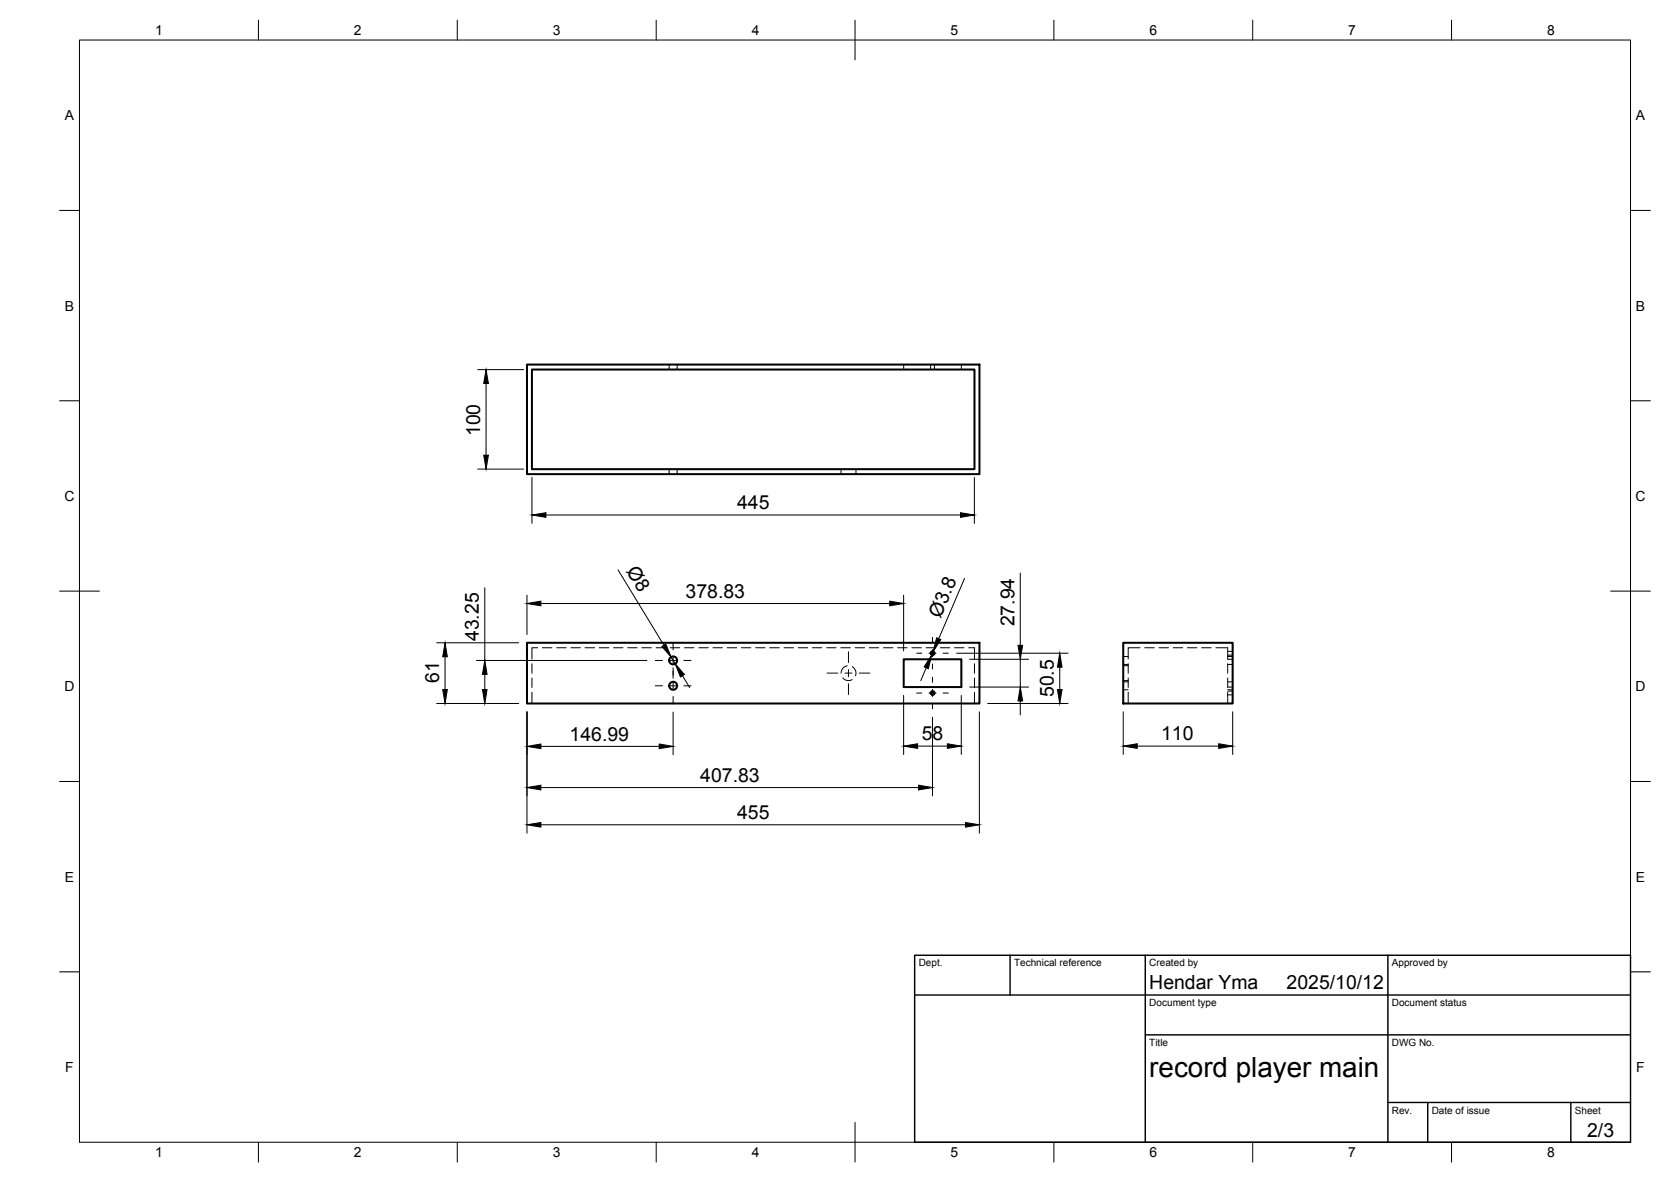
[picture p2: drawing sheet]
<svg xmlns="http://www.w3.org/2000/svg" width="420mm" height="297mm" viewBox="0 0 420 297" stroke-linecap="round" stroke-linejoin="round" font-family="sans-serif">
<!-- layer: Visible -->
<g fill="none" stroke="#000" stroke-width=".51">
<path d="M132.5 91.6h113.8v27.6h-113.8zM133.8 92.9h111.2v25h-111.2zM132.5 161.5h113.8v15.3h-113.8zM227.2 165.7h14.5v7h-14.5zM282.4 161.5h27.5v15.3h-27.5z"/>
<circle cx="169.3" cy="166" r="1.01"/>
<circle cx="169.3" cy="172.3" r="1.01"/>
<circle cx="234.5" cy="164.1" r=".48"/>
<circle cx="234.5" cy="174.2" r=".48"/>
</g>
<!-- layer: Hidden -->
<g fill="none" stroke="#000" stroke-width=".25">
<path d="M168.3 91.6v1.3M170.3 91.6v1.3M227.2 91.6v1.3M234 91.6v1.3M234.9 91.6v1.3M241.7 91.6v1.3M168.3 117.9v1.3M170.3 117.9v1.3M211.5 117.9v1.3M215.2 117.9v1.3M133.8 166.8v2.4M133.8 170.4v2.4"/>
<path d="M133.8 174v2.8M135.2 162.8h-1.4v2.8M136.4 162.8h2.4M140 162.8h2.3M143.6 162.8h2.3M147.1 162.8h2.4M150.7 162.8h2.4M154.3 162.8h2.3M157.8 162.8h2.4M161.4 162.8h2.4M165 162.8h2.4M168.6 162.8h2.3"/>
<path d="M172.1 162.8h2.4M175.7 162.8h2.4M179.3 162.8h2.4M182.8 162.8h2.4M186.4 162.8h2.4M190 162.8h2.4M193.5 162.8h2.4M197.1 162.8h2.4M200.7 162.8h2.4M204.3 162.8h2.4M207.9 162.8h2.3M211.4 162.8h2.4"/>
<path d="M211.9 170.4a1.8 1.8 0 0 0 2.4 .4M213 167.3a1.84 1.84 0 0 0-1.5 1.9M214.3 167.5a1.82 1.82 0 0 1 .8 2.3M215 162.8h2.4M218.6 162.8h2.3M222.1 162.8h2.4M225.7 162.8h2.4M229.3 162.8h2.4M232.9 162.8h2.3M236.4 162.8h2.4M240 162.8h2.4M243.6 162.8h1.4v2.8"/>
<path d="M245 166.8v2.4M245 170.4v2.4M245 174v2.8M282.4 165h1.3M282.4 167h1.3M282.4 171.4h1.3M282.4 173.3h1.3M282.4 167.3h1.3M282.4 171h1.3M283.7 166.8v2.4M283.7 170.4v2.4M283.7 174v2.8"/>
<path d="M286.7 162.8h-3v2.8M287.8 162.8h2.4M291.4 162.8h2.4M295 162.8h2.4M298.6 162.8h2.3M302.1 162.8h2.4M305.7 162.8h3v2.8M308.7 165.7h1.2M308.7 172.7h1.2M308.7 166.8v2.4M308.7 170.4v2.4M308.7 174v2.8"/>
<path d="M308.7 174.6h1.2M308.7 173.7h1.2M308.7 164.6h1.2M308.7 163.7h1.2M308.7 165h1.2M308.7 167h1.2M308.7 171.4h1.2M308.7 173.3h1.2"/>
</g>
<!-- layer: BORDER -->
<g fill="none" stroke="#000" stroke-width=".25">
<path d="M20 10.1h390v276.9h-390zM65 5.1v5M115 5.1v5M165 5.1v5M215 5.1v10M265 5.1v5M315 5.1v5M365 5.1v5M15 52.9h5M410 52.9h5M15 100.7h5M410 100.7h5"/>
<path d="M15 148.6h10M405 148.6h10M15 196.4h5M410 196.4h5M15 244.2h5M410 244.2h5M65 287v5M115 287v5M165 287v5M215 282.1v9.9M265 287v5M315 287v5"/>
<path d="M365 287v5"/>
</g>
<!-- layer: TITLEBLOCK -->
<path d="M230 240.1h180v46.9h-180zM230 250h180M254 240.1v9.9M288 240.1v46.9M349 240.1v46.9M288 260.1h122M349 277.1h61M359 277.1v9.9M395 277.1v9.9" fill="none" stroke="#000" stroke-width=".36"/>
<!-- layer: Smart Centers -->
<g fill="none" stroke="#000" stroke-width=".25">
<path d="M164.8 166h1.8M164.8 172.3h1.8M168.4 166h1.7M168.4 172.3h1.7M169.2 161.5v1.8M169.2 165.1v1.8M169.2 167.8v2.7M169.2 171.5v1.7M169.2 175v1.9M171.9 166h1.9M171.9 172.3h1.9M208 169.1h2.7"/>
<path d="M212.4 169.1h1.8M213.3 163.8v2.7M213.3 168.3v1.8M213.3 171.8v2.7M216 169.1h2.7M230.5 174.2h1.3M230.5 164.2h1.3M233.6 174.2h1.8M233.6 164.2h1.8M234.5 160.2v1.3M234.5 163.3v1.7M234.5 166.8v1.3"/>
<path d="M234.5 170.2v1.3M234.5 173.3v1.8M234.5 176.8v1.3M237.1 174.2h1.3M237.1 164.2h1.3"/>
</g>
<!-- layer: FD_Dimensions -->
<g fill="none" stroke="#000" stroke-width=".25">
<path d="M120.1 92.9h11.6M122.2 96.4v18M120.1 117.9h11.6M133.8 120v11.5M245 120v11.5M137.3 129.4h104.2M121.9 147.7v18.3M132.5 149.6v9.8M136 151.7h87.7M155.4 143.2l11.5 18.9M227.2 149.6v14M242.5 145.4l-6.5 15.1"/>
<path d="M256.5 144v18.2M109.8 176.8h20.6M109.8 161.5h20.6M111.9 165v8.3M119.8 166h42.8M121.9 169.5v3.8M132.5 178.9v30.5M168.7 165.1l1.1 1.7M169.2 179v10.7M171.6 169.8l1.8 3M227.2 174.8v14.8M232.9 167.8l-1.4 3.2"/>
<path d="M234.7 163.7l-.4 .9M240.5 164.2h28.1M241.7 174.8v14.8M243.8 172.7h14.8M243.8 165.7h14.8M246.3 178.9v30.5M248.3 176.8h20.3M256.5 165.7v7M256.5 176.2v3.4M266.5 167.7v5.6M282.4 178.9v10.7M309.9 178.9v10.7"/>
<path d="M136 197.9h95M136 187.6h29.8M230.7 187.5h7.5M234.5 180.2v19.8M285.9 187.5h20.5M136 207.3h106.8"/>
</g>
<g fill="#000" stroke="#000" stroke-width=".25">
<path d="M122.2 92.9l.6 3.5h-1.2zM121.6 114.4h1.2l-.6 3.5zM133.8 129.4l3.5-.6v1.2zM241.5 128.8l3.5 .6-3.5 .6zM132.5 151.7l3.5-.6v1.1zM223.7 151.1l3.5 .6-3.5 .5zM111.3 173.3h1.2l-.6 3.5zM111.9 161.5l.6 3.5h-1.2zM121.3 173.3h1.2l-.6 3.5zM121.9 166l.6 3.5h-1.2zM166.4 162.4l1-.6 1.3 3.3zM169.8 166.8l2.3 2.7-1 .6z"/>
<path d="M234.3 164.6l-.9 3.4-1-.4zM235.5 160.3l1.1 .4-1.9 3zM256.5 172.7l.6 3.5h-1.1zM256 162.2h1.1l-.6 3.5zM265.9 173.3h1.1l-.5 3.5zM266.5 164.2l.5 3.5h-1.1zM132.5 197.9l3.5-.6v1.2zM132.5 187.6l3.5-.6v1.1zM165.8 187l3.4 .6-3.4 .5zM227.2 187.5l3.5-.6v1.2zM231 197.3l3.5 .6-3.5 .6zM238.2 186.9l3.5 .6-3.5 .6z"/>
<path d="M282.4 187.5l3.5-.6v1.2zM306.4 186.9l3.5 .6-3.5 .6zM132.5 207.3l3.5-.6v1.2zM242.8 206.7l3.5 .6-3.5 .6z"/>
</g>
<text font-size="7" x="289" y="270.6">record player main</text>
<g font-size="4.9">
<text x="120.8" y="109.6" transform="rotate(-90 120.8 109.6)">100</text>
<text x="185.4" y="128">445</text>
<text x="157.4" y="143.5" transform="rotate(59 157.4 143.5)">Ø8</text>
<text x="172.4" y="150.2">378.83</text>
<text x="236.5" y="155.6" transform="rotate(-67 236.5 155.6)">Ø3.8</text>
<text x="120.4" y="161.1" transform="rotate(-90 120.4 161.1)">43.25</text>
<text x="255.1" y="157.4" transform="rotate(-90 255.1 157.4)">27.94</text>
<text x="110.4" y="171.5" transform="rotate(-90 110.4 171.5)">61</text>
<text x="265" y="175.2" transform="rotate(-90 265 175.2)">50.5</text>
<text x="143.2" y="186.1">146.99</text>
<text x="231.8" y="186">58</text>
<text x="292" y="186">110</text>
<text x="176.1" y="196.5">407.83</text>
<text x="185.4" y="205.8">455</text>
<text x="289" y="248.5">Hendar Yma</text>
<text x="323.5" y="248.5">2025/10/12</text>
<text x="399.1" y="285.7">2/3</text>
</g>
<g font-size="3.5">
<text x="39" y="8.8">1</text>
<text x="89" y="8.8">2</text>
<text x="139" y="8.8">3</text>
<text x="189" y="8.8">4</text>
<text x="239" y="8.8">5</text>
<text x="289" y="8.8">6</text>
<text x="339" y="8.8">7</text>
<text x="389" y="8.8">8</text>
<text x="16.3" y="30.2">A</text>
<text x="411.3" y="30.2">A</text>
<text x="16.3" y="78">B</text>
<text x="411.3" y="78">B</text>
<text x="16.2" y="125.9">C</text>
<text x="411.2" y="125.9">C</text>
<text x="16.2" y="173.7">D</text>
<text x="411.2" y="173.7">D</text>
<text x="16.3" y="221.6">E</text>
<text x="411.3" y="221.6">E</text>
<text x="16.4" y="269.4">F</text>
<text x="411.4" y="269.4">F</text>
<text x="39" y="290.8">1</text>
<text x="89" y="290.8">2</text>
<text x="139" y="290.8">3</text>
<text x="189" y="290.8">4</text>
<text x="239" y="290.8">5</text>
<text x="289" y="290.8">6</text>
<text x="339" y="290.8">7</text>
<text x="389" y="290.8">8</text>
</g>
<g font-size="2.5">
<text x="231" y="242.9">Dept.</text>
<text x="255" y="242.9">Technical reference</text>
<text x="289" y="242.9">Created by</text>
<text x="350" y="242.9">Approved by</text>
<text x="289" y="252.8">Document type</text>
<text x="350" y="252.8">Document status</text>
<text x="289" y="262.9">Title</text>
<text x="350" y="262.9">DWG No.</text>
<text x="350" y="279.9">Rev.</text>
<text x="360" y="279.9">Date of issue</text>
<text x="396" y="279.9">Sheet</text>
</g>
</svg>
